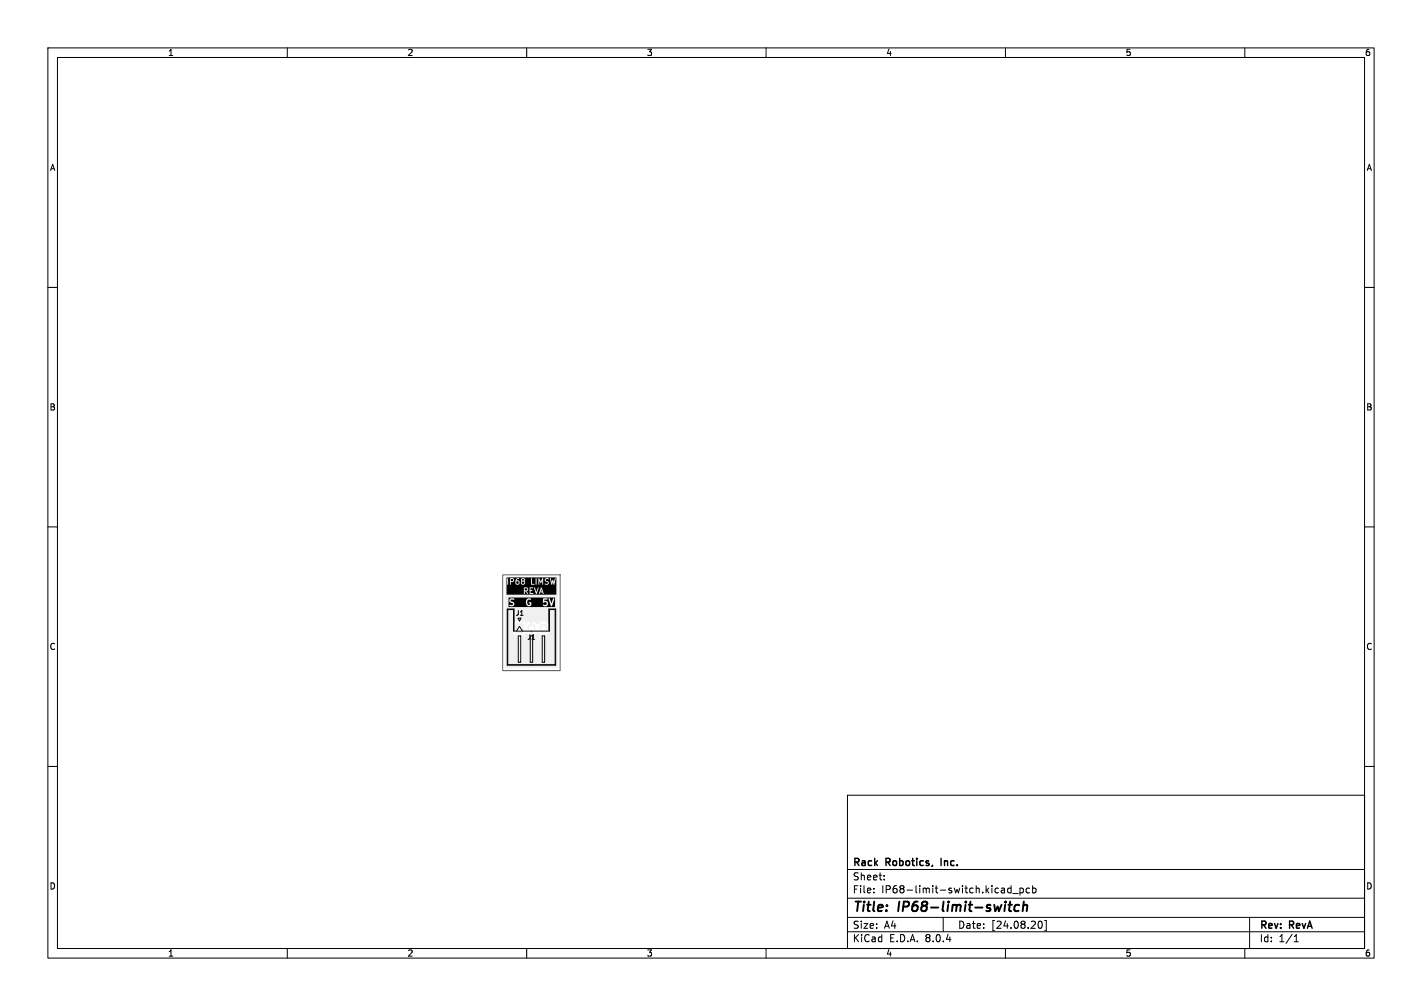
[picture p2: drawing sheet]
<svg xmlns="http://www.w3.org/2000/svg" width="297mm" height="210mm" viewBox="0 0 297 210" stroke-linecap="round" stroke-linejoin="round" font-family="sans-serif">
<path d="M107.7 130.2h1.6v1.9h-1.6z" fill="#f0f0f0" stroke="#f0f0f0" stroke-width=".21"/>
<path d="M111 131v.3M113.5 131v.3" fill="none" stroke="#f0f0f0" stroke-width="1.7"/>
<path d="M105.6 120.5l10.9 .1v10.3h-1.6a1.43 1.43 0 0 0-1.2-1.2 1.43 1.43 0 0 0-1.5 .7l-.5-.5-.4-.2v1h-.5v-1l-.9 .5-.6-.5h-1.4a.74 .74 0 0 0-.7 .7v1.6l.1 .3 .4 .3h1.6l.6-.5 .9 .5v-1h.5v1l.4-.2 .5-.5a1.43 1.43 0 0 0 1.8 .6 1.43 1.43 0 0 0 .9-1.6h1.6l-.1 8.6-10.9-.1z" fill="#f0f0f0"/>
<g fill="#fff" stroke="#fff" stroke-width=".21">
<circle cx="108.5" cy="131.2" r=".47"/>
<circle cx="111" cy="131.2" r=".48"/>
<circle cx="113.5" cy="131.2" r=".47"/>
</g>
<g fill="#000">
<path d="M105.8 120.5h10.4v.3l-.3-.1-.2 .9-.2-.6-.3 .6-.2-.9h-.1l.1 .9h-.4l-.1-.2-.5-.2 .1-.3h.5l-.2-.2h-1.1l-.4 .7-.3-.7h-.6l-.1 1.3-.8-.1-.1-1.2-.1 .3h-1.2l-.2-.3h-.4l-.3 .3 .1 .3-.1 .2h-.3l-.3-.4-.3 .1 .1-.3 .4-.1-.1-.1h-.4l-.2 .3h-.3l-.3-.3-1.2 .1 .1 1.3 .1-.1v-1.2h.4v1.3l.2-.1v-.5h.4l.2-.2 .1-.3h.3l-.1 .8 .4 .3 .4-.2 .1-.4h.3l.2 .5h.5l.2-.2-.2-.5 .2-.3h1.2v1.1l1-.1 .1 .1 .1-1.3h.3l.1 1.3 .1-.1v-.8l.3 .5 .3-.5v.8l.2 .1v-1.3h.5l-.1 .2v.3l.6 .4-.1 .2-.5-.1v.2l.5 .1 .3-.5h.4l.3 .5 .2-.6 .2 .6 .4-1.3h.1v3.1h-2.6l-.5-1.3-.2 .1-.5-.1-.4 1-.3-1h-1l-.1 .3h-.3l-.3-.3-.6 .1 .1 1.3 .1-.6 .7 .6-.3-.6 .2-.1 .1-.4h.3v1.1h.7v-.2h-.5v-.4l.4-.1-.4-.1v-.4l.7-.1 .5 1.3 .5-1.3h.4l-.3 1.3 .2-.3h.5l.1 .3 2.8-.1v.2h-10.4zM106.2 124.7h9.7v.4l-.4-.1-.3 1-.4-1.1-.2 .2 .2 .7h-.4l-.2-.3-.5-.1v-.2h.6l.1-.2-.8-.1-.2 .1 .1 .8h-2.5l-.5-.1-.1 .2 .3 .1v.2a.56 .56 0 0 1-.6-.6 .56 .56 0 0 1 .8-.4l-.2-.3-.6 .1-.2 .3v.7h-2.5l-.1-.3-.7-.3 .2-.2h.6v-.2l-.7-.1-.2 .2-.1 .4 .8 .6-.2 .2-.5-.1-.1 .2 .7 .2 .2-.2 .1-.4h2.5l.3 .5 .4 .1 .4-.2v-.6h2.5l.5-.1 .2 .2-.1 .3h-.7l.1 .3 .6 .1 .3-.4v-.4h.4l.4 .8 .6-1.5h.1v1.6h-9.7zM106.7 120.9h.4v.3l-.4 .1zM107.9 121.4h.4v.4h-.4zM109 121l.3-.1 .2 .1-.4 .2zM109.6 122.8l.4 .1 .1 .3h-.5zM113.1 123l.1 .5h-.3z"/>
<circle cx="109.2" cy="121.6" r=".26"/>
</g>
<g fill="none" stroke="#000" stroke-width=".21">
<path d="M10 10h277v190h-277zM12 12h273v186h-273zM60 10v2M110 10v2M160 10v2M210 10v2M260 10v2M10 60h2M285 60h2M10 110h2M285 110h2M106.1 127.2h1.2v4.6h7.5v-4.6h1.2v11.6h-9.9z"/>
<path d="M107.4 131.6v-4.5h-1.5v11.8h10.2v-11.8h-1.5v4.5M107.9 131.8l.6-1 .6 1M108.2 129.1l.3 .5 .3-.5M108.3 132.8h.5v5.4h-.5zM110.8 132.8v5.4h.5v-5.4M113.3 132.8h.5v5.4h-.5zM10 160h2M285 160h2M177 166h108v32h-108zM60 198v2M110 198v2M160 198v2"/>
<path d="M177 194.5h108M177 191.5h108M177 187.5h108M177 181.5h108M182.5 186.3v.1M182.5 185.5v.1M184.7 183.6v.1M184.7 182.8v.1M197 191.5v3M210 198v2M211.2 184.9v1.5M211.2 185.5l-.5-.1-.2 .3 .1 .6h.6"/>
<path d="M211.5 186.5h1.2M213 185.5l.5-.1 .2 .3-.1 .6h-.6M213 185.4v1.5M215 185.5l-.4-.1-.3 .3 .2 .6h.5M215.7 185.5l.4-.1 .3 .3-.2 .6h-.5M215.7 184.9v1.5M216.9 192.6l.3-.3a.8 .8 0 0 1 .5 .7 .8 .8 0 0 1-.5 .8l-.3-.3M218.2 192.2h.3v2.1h-.3M260 198v2M261 191.5v6.5M270.3 196.6h.9M270.3 195.5l.4-.4v1.5"/>
</g>
<path d="M210.6 188.9h.8M211 188.2l-.2 1.7v.2l.4 .1M212.9 189a.66 .66 0 0 0-1 .3l-.1 .5 .2 .3h.7M213.7 189.1l.3-.2 .5 .1-.1 1.2M213.8 188.2l-.2 2" fill="none" stroke="#000" stroke-width=".4"/>
<path d="M196.6 179.2v1.5" fill="none" stroke="#000" stroke-width=".3"/>
<path d="M105 120h12v20h-12z" fill="none" stroke="#575757" stroke-width=".21"/>
<g font-size="2.8">
<text x="178" y="190.9">Title:</text>
<text x="187.7" y="190.9">IP68-limit-switch</text>
</g>
<g font-size="2.1">
<text x="178" y="184">Sheet:</text>
<text x="178" y="181.2">Rack</text>
<text x="185.1" y="181.2">Robotics,</text>
<text x="197.2" y="181.2">Inc.</text>
<text x="178" y="186.7">File:</text>
<text x="184.1" y="186.7">IP68-limit-switch.kicad_pcb</text>
<text x="178" y="196.9">KiCad</text>
<text x="178" y="194.1">Size:</text>
<text x="184.7" y="194.1">A4</text>
<text x="185.7" y="196.9">E.D.A.</text>
<text x="193.3" y="196.9">8.0.4</text>
<text x="200" y="194.1">Date:</text>
<text x="207" y="194.1">[24.08.20]</text>
<text x="263" y="194.3">Rev:</text>
<text x="263" y="196.9">Id:</text>
<text x="267.1" y="196.9">1/1</text>
<text x="269.4" y="194.3">RevA</text>
</g>
<g font-size="1.8">
<text x="35" y="11.9">1</text>
<text x="85" y="11.9">2</text>
<text x="135" y="11.9">3</text>
<text x="185" y="11.9">4</text>
<text x="235" y="11.9">5</text>
<text x="285" y="11.9">6</text>
<text x="10.3" y="35.9">A</text>
<text x="285.4" y="35.9">A</text>
<text x="10.3" y="85.9">B</text>
<text x="285.3" y="85.9">B</text>
<text x="10.3" y="135.9">C</text>
<text x="285.3" y="135.9">C</text>
<text x="10.3" y="185.9">D</text>
<text x="285.3" y="185.9">D</text>
<text x="35" y="199.9">1</text>
<text x="85" y="199.9">2</text>
<text x="135" y="199.9">3</text>
<text x="185" y="199.9">4</text>
<text x="235" y="199.9">5</text>
<text x="285" y="199.9">6</text>
</g>
<g font-size="1.4">
<text x="107.5" y="128.8">J1</text>
<text x="110" y="133.7">J1</text>
</g>
</svg>
